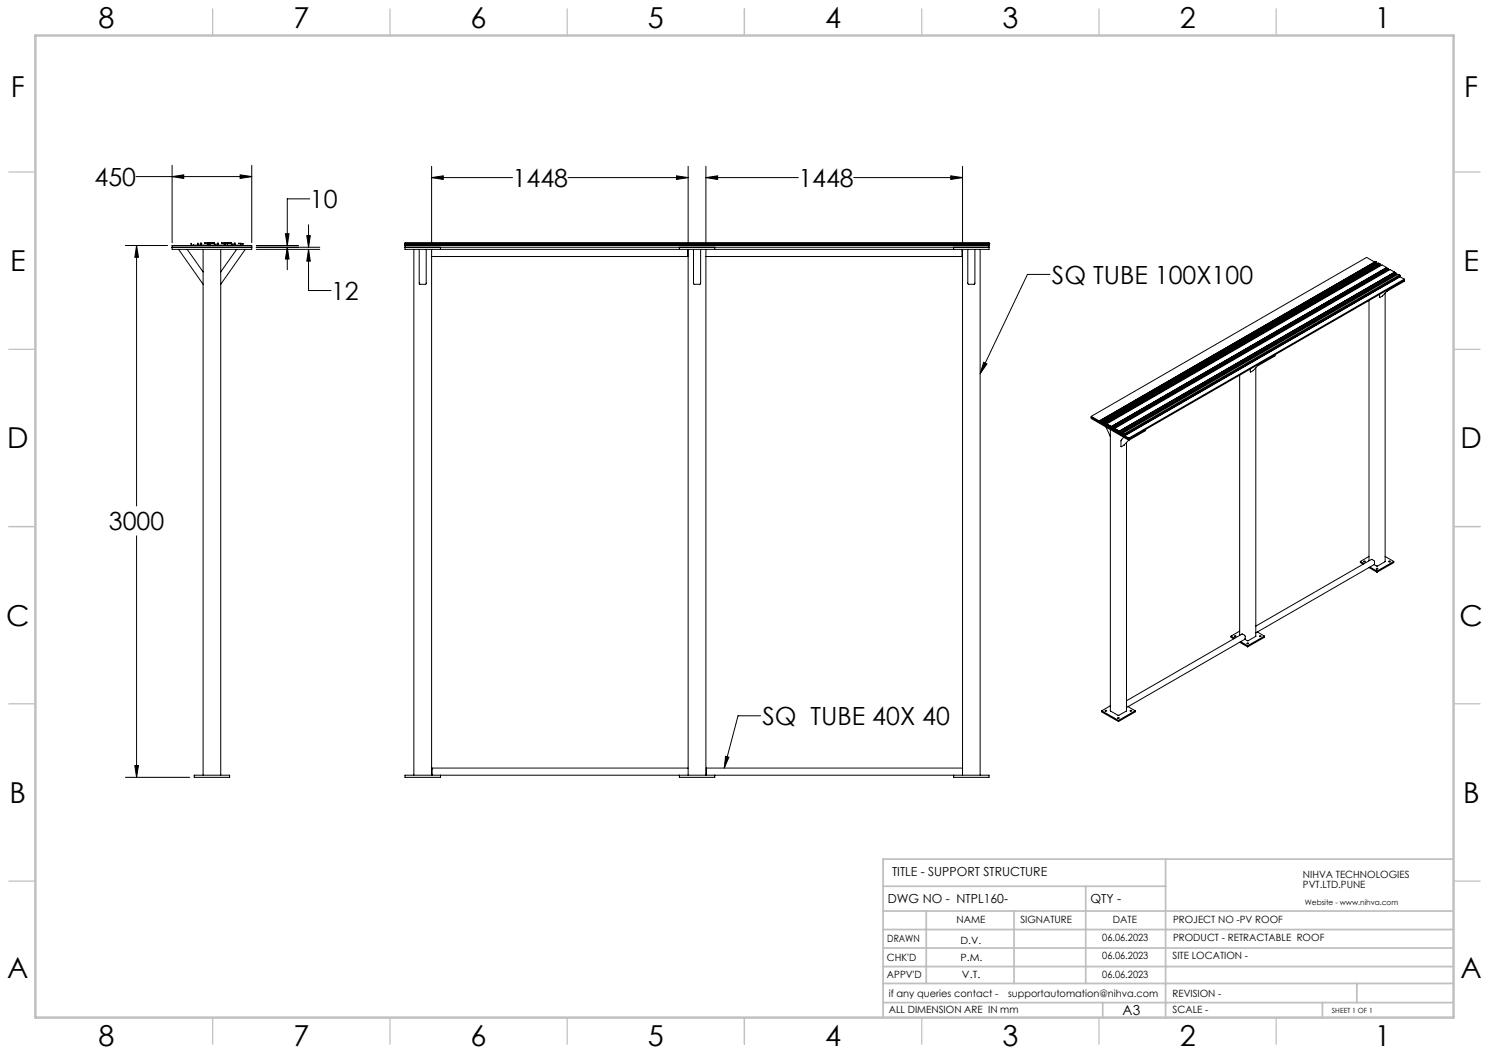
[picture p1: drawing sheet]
<svg xmlns="http://www.w3.org/2000/svg" width="420mm" height="297mm" viewBox="0 0 420 297" stroke-linecap="round" stroke-linejoin="round" font-family="sans-serif">
<g fill="none" stroke="#000" stroke-width=".28">
<path d="M38.4 49.8h32.6M48.5 49.8l3.3-.5v1zM48.5 46.6v21.9M67.7 49.3l3.3 .5-3.3 .5zM71 46.6v21.9M87.4 56.1h-6.4v13.1M121.7 50.1l3.3-.5v1zM121.7 46.9v22.2M121.7 50.1h22.9M160.2 50.1h33.9M190.8 49.6l3.3 .5-3.3 .5zM194.1 46.9v22.2"/>
<path d="M199.1 50.1h26.1M199.1 46.9v22.2M199.1 50.1l3.3-.5v1zM240.8 50.1h30.7M268.2 49.6l3.3 .5-3.3 .5zM271.5 46.9v22.2M35.3 69.2h12M38.5 69.2l.6 3.4h-1.1zM38.5 69.2v73.5M48.5 69.2h22.5v1.1h-22.5zM48.5 69.7h22.5M50.4 70.3l6.9 9.9"/>
<path d="M52.8 70.3l4.5 6.4M54.6 69.1h-.6l-.1-.5v.6M54.6 69.1h.1M54.6 69.1h1.2v-.5l.1 .5h.5l.1-.5 .3-.1 .1 .3-.2 .3h1.8M57.3 70.3v148.3M58.5 68.6h.1M58.5 68.6l-.8-.1h2.8l-.1 .3-.1-.2h-1.5l.1 .5M58.5 69.1h.1M58.5 68.6v.5M58.7 68.6h.1M58.7 68.6v.6M58.7 68.6l.1 .5"/>
<path d="M58.8 69.1h1.8l-.1-.5 .2 .5h.5l.2-.6 .3 .2-.2 .4h1.8v-.5l-.8-.1h2.8l-.1 .3-.1-.2h-1.5v.5l-.2-.5v.6M58.8 69.1l-.2-.5v.6M62.3 70.3v148.3M63.4 68.6l.2 .5h1.8l-.2-.5h.2l.1 .5h.5l.1-.6 .3 .1-.2 .5h1.6l.1-.4-.6-.1 .7 .1M66.7 70.3l-4.4 6.4M68 68.7h.5l-.3 .2 .3 .3M68 68.7h.1M69.2 70.3l-6.9 9.9M72.3 69.2h11.9M72.3 69.7h17.9M72.3 70.3h17.9M80.5 65.9h1l-.5 3.3z"/>
<path d="M81 69.7l.5 3.4h-1zM81 69.7v6.4M86.5 66.5h1l-.5 3.2zM87 70.3v11.6h6.4M87 63.4v6.3M87 70.3l.5 3.4h-1zM114.2 68.8v.3M114.2 68.6v.1M114.2 68.7h.1M114.2 68.6h164.8M114.2 69.2h164.8M114.2 69.7h164.8"/>
<path d="M114.2 69.1v1.2h164.8v-1.2M114.2 69.1h164.8M114.2 68.7h164.8M114.2 68.8h164.8M114.2 68.7v.1M116.7 70.3v148.3M118.3 70.3l.1 9.9h1.7l.1-.2v-9.7M121.7 70.3v148.3M124.2 69.7v.6M191.6 69.7v.6M194 70.3v2.1h-72.3M194.1 70.3v148.3"/>
<path d="M195.6 70.3l.1 9.9h1.8l.1-.3v-9.6M199.1 70.3v148.3M201.6 69.7v.6M269 69.7v.6M271.4 70.3v2.1h-72.3M271.5 70.3v148.3M273 70.3l.1 9.9h1.7l.2-.2v-9.7M276.5 70.3v148.3M279 68.8v.3M279 68.6v.1M279 68.7h.1M279 68.7v.1"/>
<path d="M296.2 77.4h-6.4l-13.3 28M387.7 73.9l-2.2-1.3-77.7 44.8M388 73.8h.1M388 73.8l-77.6 44.8M388 73.8l.1 .2M388 73.8l-77.7 44.8M388.1 74l-77.7 44.9M388.1 74l.2 .2M388.3 74.2l-77.6 44.8M388.3 74.2h.1M388.4 74.2l-77.7 44.9M388.4 74.2l.2 .2"/>
<path d="M388.9 74.2l-77.7 44.9M388.9 74.2v.1M388.9 74.3l-77.7 44.8M388.9 74.3l.1 .3M389 74.6h.1M389 74.6l-77.7 44.8M389.3 74.8l-77.6 44.8M389.3 74.8l.2 .1M389.3 74.7v.1M391.1 75.5l-1.3-.8-77.6 44.9M391.1 75.5h.1M391.1 75.5l-77.6 44.8"/>
<path d="M391.2 75.5l-77.7 44.9M391.2 75.5v.4M391.2 75.9h.1M391.6 76.1l-77.7 44.8M391.6 76.1l.2 .1M391.6 76v.1M393.3 76.8h.1M393.4 76.8l-77.7 44.8M393.4 76.8h.1M393.4 76.8l-1.3-.8-77.7 44.9M393.4 76.8l-77.6 44.9M393.4 76.8l.1 .3"/>
<path d="M393.8 77.4l.3 .1M393.8 77.4l-77.6 44.8M393.8 77.3v.1M394.7 77.6l-.4-.2-77.6 44.8M394.7 77.6h.1M394.7 77.6l-77.7 44.8M394.7 77.6l.2 .1M394.8 77.9l.1 .1M394.9 77.7l-77.6 44.9M394.9 77.7l-77.6 45M394.9 78v.1M394.9 78.1l-77.6 44.8"/>
<path d="M394.9 78l-77.6 44.8M394.9 78.1l1.2 .6M396.1 78.7l-77.7 44.9M396.1 78.7v.6l-4.7 2.8M386.2 84.7v73.5M390.7 82.7v75.7l-2.2 1.3-.9-.5M391.1 81.9l.3 .2M391.3 82l-1.3 1.5-.8 .4-.1-.9M391.4 82.1v-.4l4.7-2.7-77.7 44.9M277.5 102.2l.9 .5-1.9 2.7zM307.8 117.4l10.6 6.2M307.8 117.4v.6l10.6 6.2"/>
<path d="M307.8 117.7l10.6 6.2M310.3 118.6h.1M310.3 118.6v.3l2.3 1.3M310.4 118.6v.3M310.4 118.9l.3 .1M310.7 119h.1M310.7 119v.1M310.7 119.1l.6 .3M311.2 119.1l.1 .3M311.3 119.4l.2 .2 .1-.4 .1 .4M311.6 119.3l77.8-44.8v.1l-77.7 44.9M311.7 119.6l.8 .5"/>
<path d="M312.2 119.6l.3 .2M312.2 119.6l1.3 .7M312.5 119.8l.1 .4M312.6 119.8v.1M312.6 119.9v.3M312.6 119.9l.1 .3M312.6 119.9h.1M349.7 105.8v73.4M352.7 104.1v.8l.8-.4M353.5 104.5h.1M354.2 103.7v75.8l-2.1 1.2-1-.4M354.6 102.9l.3 .2"/>
<path d="M354.9 103.1l-1.4 1.4M354.9 102.8v.3M359.6 100.1v.3l-4.7 2.7M312 120.4l1.2 2.8M312.6 120.2h.1M312.6 120.2l2.2 1.3M312.7 120.2l.2 .1M312.7 120.2h.1M312.7 120.2v-.3l.7 .4M312.9 120.3h.1M312.9 120.3v.1M312.9 120.3l.3-.1-.3 .2"/>
<path d="M312.9 120l-.2 .2M313.1 120.2l-.2 .1M313.2 121.1v79.4l2.2 1.3 2.3-1.3v-75.7M313.4 120.3v.1M313.4 120.4h.1M313.4 120.3h.1M313.4 120.3l.1 .4-.6-.3M313.4 120.3l.1 .1M313.5 120.4v.3M313.5 120.7l.3 .1 .1-.2v.3M313.5 120.7l78.1-45 .1 .2-77.7 44.9M313.9 120.9l.8 .5"/>
<path d="M314.4 120.9l.3 .2v.3M314.4 120.9l1.3 .8M314.4 120.9h.1M314.7 121.4h.1M314.8 121.1l.1 .1M314.8 121.1h.1M314.8 121.1v.4M314.8 121.5l2.5 1.4M314.9 121.2v.3M314.9 121.2l.7 .5M314.9 121.5h.1M314.9 121.5l.3 .1"/>
<path d="M315.2 121.6h.1M315.2 121.6v.1M315.2 121.4l-.3 .1M315.2 121.7l.6 .3M315.4 121.5l-.2 .1M315.5 121.5l-.3 .2M315.6 121.7h.1M315.7 121.7l.1 .3M315.7 121.6h.1M315.7 121.7h.1M315.7 121.6l.1 .1M315.8 121.7v.3"/>
<path d="M315.8 122l.3 .1 .1-.3v.4M315.8 122l78.1-44.9v.2l-77.7 44.8M316.2 122.2l.7 .4M316.7 122.2l.3 .2M316.7 122.2l.2 .2M316.7 122.2h.1M316.9 122.4h.1M316.9 122.6h.1M316.9 122.4v.2M317 123.3l-.8 .9v1.8l.8-.4 1.4-1.5M317 122.4h.1M317 122.4l.3 .2"/>
<path d="M317.3 122.7l-.2-.1 .2 .2M317.3 122.6v.1M317.3 122.8v.1M318.4 123.6v.6M318.4 123.9l4.7-2.8v.4l-4.7 2.7M38.5 151.1v68.1M383.7 158.4l1.1 .6M383.7 158.4v.3l.8 .4M386.2 156.9l-2.5 1.5M386.4 159.9l2 1.2M390.7 156.9l2.4 1.5M393.1 158.4l-4.7 2.7"/>
<path d="M393.1 158.4v.3l-4.7 2.7M347.2 179.4l1.1 .6M347.2 179.4v.3l.8 .5M349.7 178l-2.5 1.4M354.2 176.6l32.7-18.8 .8 .5v.9l-33.5 19.3M354.7 178.3l2 1.1M356.7 179.4l-4.8 2.7M356.7 179.4v.3l-4.8 2.8M386.2 160.1l2.2 1.3M388.4 161.1v.3M313.2 199.1l-2.4 1.4M317.7 197.7l32.6-18.9 .9 .5v1l-33.5 19.3"/>
<path d="M318.2 199.3l2 1.2M349.7 181.1l2.2 1.4M350 181l1.9 1.1M351.9 182.1v.4M35.3 219.2h18.2M38 215.9h1.1l-.6 3.3zM54.8 218.6h10v.6h-10zM124.2 218.6v.6h-10v-.6h164.8v.6h-10v-.6M191.6 218.6v.6h10v-.6M194.1 216.6h-72.3v2M204.6 213.3l1 .3-1.3 3zM214.5 201.9h-6.3l-3.9 14.7"/>
<path d="M271.5 216.6h-72.3v2M310.8 200.5l4.7 2.7M310.8 200.5v.3l4.7 2.7M315.2 202.5l.4-.1 .1 .2h-.4zM315.5 203.2v.3M320.2 200.5l-4.7 2.7M320.2 200.5v.3l-4.7 2.7"/>
<circle cx="384.9" cy="158.4" r=".2"/>
<circle cx="392" cy="158.4" r=".18"/>
<circle cx="348.4" cy="179.5" r=".19"/>
<circle cx="355.5" cy="179.5" r=".18"/>
<circle cx="388.4" cy="160.4" r=".18"/>
<circle cx="352" cy="181.5" r=".18"/>
<circle cx="312" cy="200.5" r=".18"/>
<circle cx="319" cy="200.5" r=".2"/>
</g>
<g fill="none" stroke="#c0c0c0" stroke-width=".35">
<path d="M60 2.5v7.5M110 2.5v7.5M160 2.5v7.5M210 2.5v7.5M260 2.5v7.5M310 2.5v7.5M360 2.5v7.5M2.5 48.5h7.5M410 48.5h7.5M2.5 98.5h7.5M410 98.5h7.5M2.5 148.5h7.5"/>
<path d="M410 148.5h7.5M2.5 198.5h7.5M410 198.5h7.5M2.5 248.5h7.5M410 248.5h7.5M60 287v7.5M110 287v7.5M160 287v7.5M210 287v7.5M260 287v7.5M310 287v7.5M360 287v7.5"/>
</g>
<g fill="none" stroke="#c0c0c0" stroke-width=".5">
<path d="M249.1 257h160.9M249.1 250h79.7M261.3 257v20.4M286 257v20.4M306.2 250v27.4M328.8 242.3v44.7M410 242.3h-160.9v44.7M249.1 272.6h160.9M249.1 267.4h160.9M249.1 262.2h160.9M249.1 277.4h160.9M382.7 277.4v5.4"/>
<path d="M249.1 282.8h160.9M311 282.8v4.2M373 282.8v4.2"/>
</g>
<path d="M10 10h400v277h-400z" fill="none" stroke="#c0c0c0" stroke-width=".7"/>
<path d="M38.5 69.2l.6 3.4h-1.1zM38 215.9h1.1l-.6 3.3zM48.5 49.8l3.3-.5v1zM67.7 49.3l3.3 .5-3.3 .5zM80.5 65.9h1l-.5 3.3zM81 69.7l.5 3.4h-1zM86.5 66.5h1l-.5 3.2zM87 70.3l.5 3.4h-1zM121.7 50.1l3.3-.5v1zM190.8 49.6l3.3 .5-3.3 .5zM199.1 50.1l3.3-.5v1zM268.2 49.6l3.3 .5-3.3 .5zM277.5 102.2l.9 .5-1.9 2.7zM204.6 213.3l1 .3-1.3 3z" fill="#000"/>
<g font-size="8.1">
<text x="27.8" y="8">8</text>
<text x="82.8" y="8">7</text>
<text x="132.8" y="8">6</text>
<text x="182.8" y="8">5</text>
<text x="232.8" y="8">4</text>
<text x="282.8" y="8">3</text>
<text x="332.8" y="8">2</text>
<text x="387.8" y="8">1</text>
<text x="3" y="27.2">F</text>
<text x="413" y="27.2">F</text>
<text x="2.8" y="76.5">E</text>
<text x="412.8" y="76.5">E</text>
<text x="2" y="126.5">D</text>
<text x="412" y="126.5">D</text>
<text x="1.7" y="176.5">C</text>
<text x="411.7" y="176.5">C</text>
<text x="2.7" y="226.5">B</text>
<text x="412.7" y="226.5">B</text>
<text x="2" y="275.7">A</text>
<text x="412" y="275.7">A</text>
<text x="27.8" y="295">8</text>
<text x="82.8" y="295">7</text>
<text x="132.8" y="295">6</text>
<text x="182.8" y="295">5</text>
<text x="232.8" y="295">4</text>
<text x="282.8" y="295">3</text>
<text x="332.8" y="295">2</text>
<text x="387.8" y="295">1</text>
</g>
<g font-size="7.1">
<text x="26.7" y="52.5">450</text>
<text x="144.6" y="52.7">1448</text>
<text x="225.2" y="52.7">1448</text>
<text x="87.4" y="58.7">10</text>
<text x="296.7" y="80.1">SQ TUBE 100X100</text>
<text x="93.4" y="84.6">12</text>
<text x="30.7" y="149.6">3000</text>
<text x="215.1" y="204.6">SQ TUBE 40X 40</text>
</g>
<text font-size="3.9" x="316.7" y="286.4">A3</text>
<g font-size="3.5">
<text x="251.6" y="247.2">TITLE - SUPPORT STRUCTURE</text>
<text x="250.4" y="254.8">DWG NO - NTPL160-</text>
<text x="307.6" y="254.8">QTY -</text>
</g>
<g font-size="2.8">
<text x="367.5" y="247.7">NIHVA TECHNOLOGIES</text>
<text x="367.5" y="250.5">PVT.LTD.PUNE</text>
<text x="269.8" y="260.4">NAME</text>
<text x="287.8" y="260.4">SIGNATURE</text>
<text x="313.9" y="260.5">DATE</text>
<text x="330.9" y="260.5">PROJECT NO -PV ROOF</text>
<text x="250.3" y="265.7">DRAWN</text>
<text x="270.9" y="266.1">D.V.</text>
<text x="310.9" y="265.5">06.06.2023</text>
<text x="330.9" y="265.5">PRODUCT - RETRACTABLE ROOF</text>
<text x="250.2" y="271.1">CHK'D</text>
<text x="250.2" y="275.8">APPV'D</text>
<text x="270.9" y="271.1">P.M.</text>
<text x="271.3" y="275.8">V.T.</text>
<text x="310.9" y="270.6">06.06.2023</text>
<text x="310.9" y="275.7">06.06.2023</text>
<text x="330.7" y="270.6">SITE LOCATION -</text>
<text x="250.7" y="281.1">if any queries contact -</text>
<text x="284.3" y="281.1">supportautomation@nihva.com</text>
<text x="330.7" y="281.1">REVISION -</text>
<text x="250.7" y="285.6">ALL DIMENSION ARE IN mm</text>
<text x="330.7" y="285.6">SCALE -</text>
</g>
<text font-size="2.1" x="368.1" y="255.1">Website - www.nihva.com</text>
<text font-size="2" x="375.7" y="285.6">SHEET 1 OF 1</text>
</svg>
